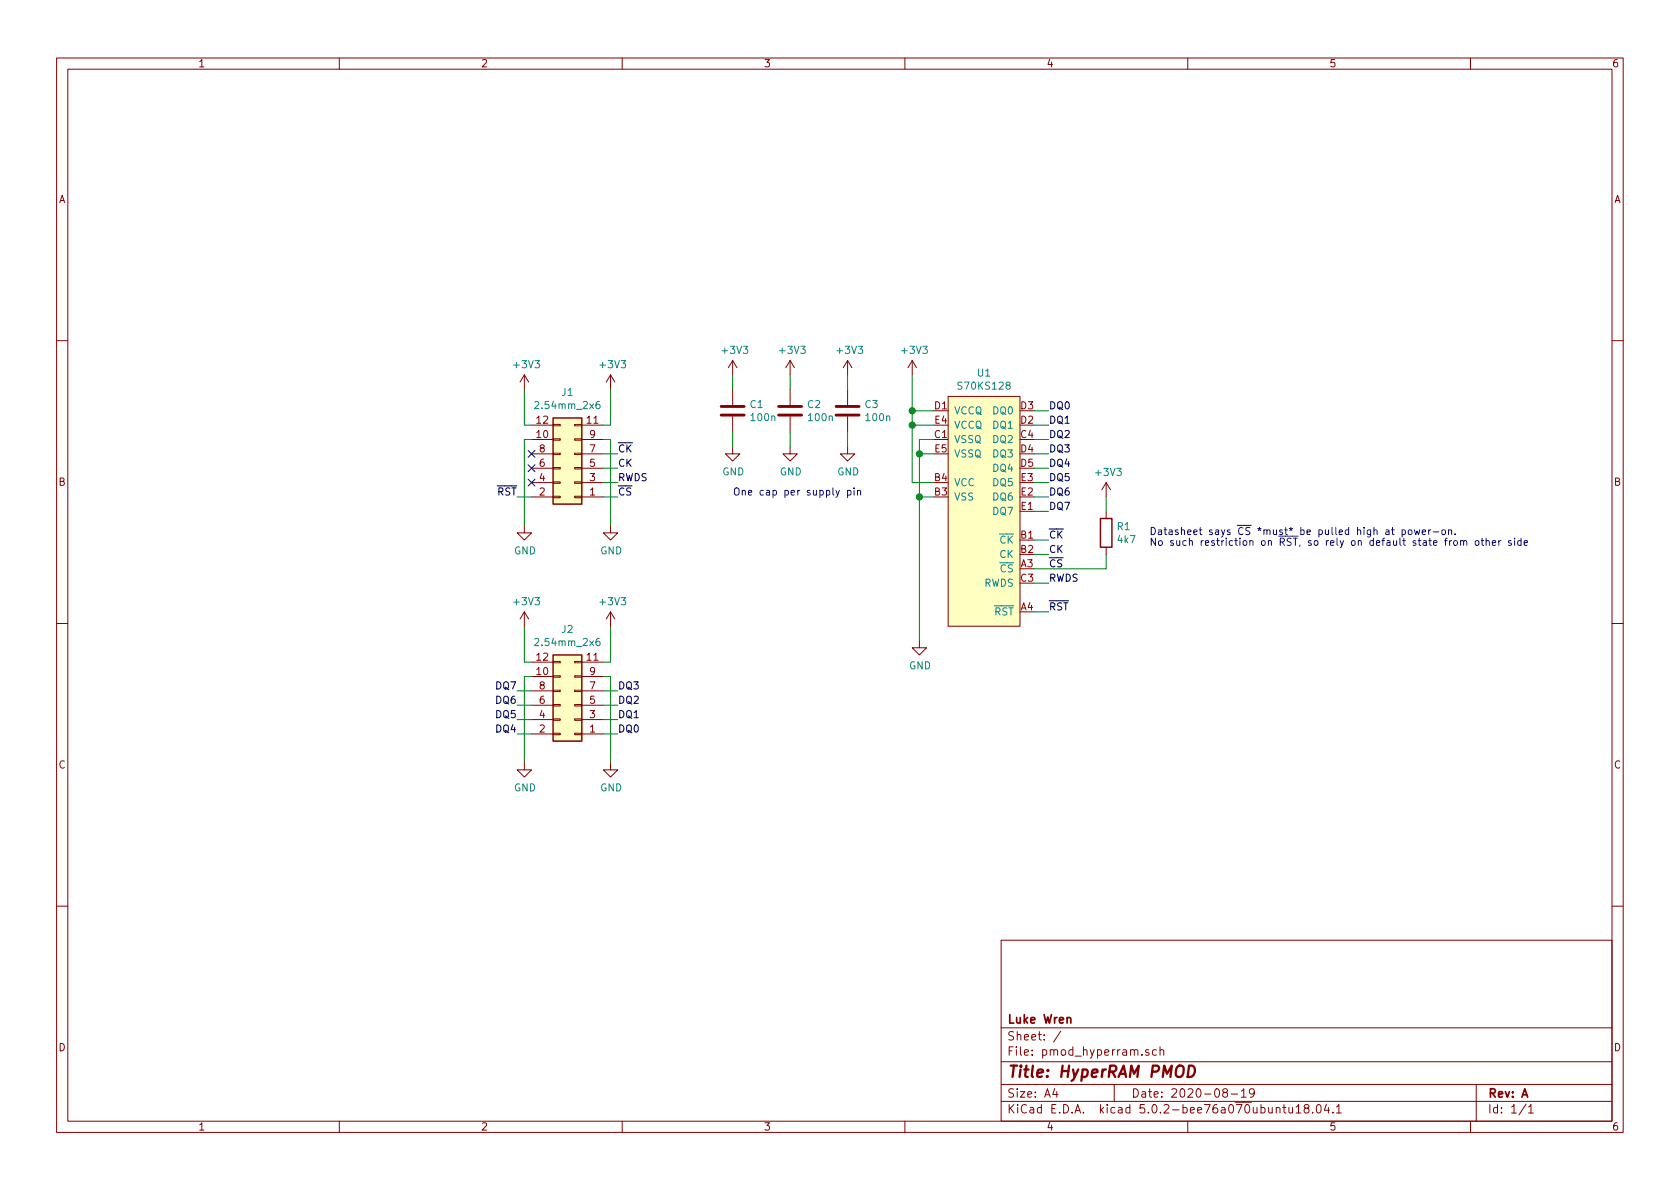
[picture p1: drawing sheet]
EESchema Schematic File Version 4
EELAYER 26 0
EELAYER END
$Descr A4 11693 8268
encoding utf-8
Sheet 1 1
Title "HyperRAM PMOD"
Date "2020-08-19"
Rev "A"
Comp "Luke Wren"
Comment1 ""
Comment2 ""
Comment3 ""
Comment4 ""
$EndDescr
$Comp
L picodvi:S70KS128 U1
U 1 1
P 6850 3550
F 0 "U1" H 6850 4515 50  0000 C CNN
F 1 "S70KS128" H 6850 4424 50  0000 C CNN
F 2 "picodvi:S70KS128" H 6800 4900 50  0001 C CNN
F 3 "" H 6800 4900 50  0001 C CNN
	1    6850 3550
	1    0    0    -1  
$EndComp
$Comp
L Connector_Generic:Conn_02x06_Odd_Even J2
U 1 1
P 4000 4900
F 0 "J2" H 4050 4375 50  0000 C CNN
F 1 "2.54mm_2x6" H 4050 4466 50  0000 C CNN
F 2 "Connector_PinSocket_2.54mm:PinSocket_2x06_P2.54mm_Horizontal" H 4000 4900 50  0001 C CNN
F 3 "~" H 4000 4900 50  0001 C CNN
	1    4000 4900
	-1   0    0    1   
$EndComp
Wire Wire Line
	7200 2850 7300 2850
Wire Wire Line
	7200 2950 7300 2950
Wire Wire Line
	7200 3050 7300 3050
Wire Wire Line
	7200 3150 7300 3150
Wire Wire Line
	7200 3250 7300 3250
Wire Wire Line
	7200 3350 7300 3350
Wire Wire Line
	7200 3450 7300 3450
Wire Wire Line
	7200 3550 7300 3550
Text Label 7300 2850 0    50   ~ 0
DQ0
Text Label 7300 2950 0    50   ~ 0
DQ1
Text Label 7300 3050 0    50   ~ 0
DQ2
Text Label 7300 3150 0    50   ~ 0
DQ3
Text Label 7300 3250 0    50   ~ 0
DQ4
Text Label 7300 3350 0    50   ~ 0
DQ5
Text Label 7300 3450 0    50   ~ 0
DQ6
Text Label 7300 3550 0    50   ~ 0
DQ7
Wire Wire Line
	4200 4800 4300 4800
Wire Wire Line
	4200 4900 4300 4900
Wire Wire Line
	4200 5000 4300 5000
Wire Wire Line
	4200 5100 4300 5100
Wire Wire Line
	3600 4800 3700 4800
Wire Wire Line
	3600 4900 3700 4900
Wire Wire Line
	3600 5000 3700 5000
Wire Wire Line
	3600 5100 3700 5100
Text Label 4300 5100 0    50   ~ 0
DQ0
Text Label 4300 5000 0    50   ~ 0
DQ1
Text Label 4300 4900 0    50   ~ 0
DQ2
Text Label 4300 4800 0    50   ~ 0
DQ3
Text Label 3600 5100 2    50   ~ 0
DQ4
Text Label 3600 5000 2    50   ~ 0
DQ5
Text Label 3600 4900 2    50   ~ 0
DQ6
Text Label 3600 4800 2    50   ~ 0
DQ7
Wire Wire Line
	4200 4700 4250 4700
Wire Wire Line
	4250 4700 4250 5300
$Comp
L power:GND #PWR0101
U 1 1
P 4250 5300
F 0 "#PWR0101" H 4250 5050 50  0001 C CNN
F 1 "GND" H 4255 5127 50  0000 C CNN
F 2 "" H 4250 5300 50  0001 C CNN
F 3 "" H 4250 5300 50  0001 C CNN
	1    4250 5300
	1    0    0    -1  
$EndComp
Wire Wire Line
	4200 4600 4250 4600
Wire Wire Line
	4250 4600 4250 4350
Wire Wire Line
	3700 4600 3650 4600
Wire Wire Line
	3650 4600 3650 4350
$Comp
L power:+3V3 #PWR0102
U 1 1
P 3650 4350
F 0 "#PWR0102" H 3650 4200 50  0001 C CNN
F 1 "+3V3" H 3665 4523 50  0000 C CNN
F 2 "" H 3650 4350 50  0001 C CNN
F 3 "" H 3650 4350 50  0001 C CNN
	1    3650 4350
	1    0    0    -1  
$EndComp
$Comp
L power:+3V3 #PWR0103
U 1 1
P 4250 4350
F 0 "#PWR0103" H 4250 4200 50  0001 C CNN
F 1 "+3V3" H 4265 4523 50  0000 C CNN
F 2 "" H 4250 4350 50  0001 C CNN
F 3 "" H 4250 4350 50  0001 C CNN
	1    4250 4350
	1    0    0    -1  
$EndComp
Wire Wire Line
	3700 4700 3650 4700
Wire Wire Line
	3650 4700 3650 5300
$Comp
L power:GND #PWR0104
U 1 1
P 3650 5300
F 0 "#PWR0104" H 3650 5050 50  0001 C CNN
F 1 "GND" H 3655 5127 50  0000 C CNN
F 2 "" H 3650 5300 50  0001 C CNN
F 3 "" H 3650 5300 50  0001 C CNN
	1    3650 5300
	1    0    0    -1  
$EndComp
$Comp
L Connector_Generic:Conn_02x06_Odd_Even J1
U 1 1
P 4000 3250
F 0 "J1" H 4050 2725 50  0000 C CNN
F 1 "2.54mm_2x6" H 4050 2816 50  0000 C CNN
F 2 "Connector_PinSocket_2.54mm:PinSocket_2x06_P2.54mm_Horizontal" H 4000 3250 50  0001 C CNN
F 3 "~" H 4000 3250 50  0001 C CNN
	1    4000 3250
	-1   0    0    1   
$EndComp
Wire Wire Line
	4200 3150 4300 3150
Wire Wire Line
	4200 3250 4300 3250
Wire Wire Line
	4200 3350 4300 3350
Wire Wire Line
	4200 3450 4300 3450
Wire Wire Line
	3600 3450 3700 3450
Wire Wire Line
	4200 3050 4250 3050
Wire Wire Line
	4250 3050 4250 3650
$Comp
L power:GND #PWR0105
U 1 1
P 4250 3650
F 0 "#PWR0105" H 4250 3400 50  0001 C CNN
F 1 "GND" H 4255 3477 50  0000 C CNN
F 2 "" H 4250 3650 50  0001 C CNN
F 3 "" H 4250 3650 50  0001 C CNN
	1    4250 3650
	1    0    0    -1  
$EndComp
Wire Wire Line
	4200 2950 4250 2950
Wire Wire Line
	4250 2950 4250 2700
Wire Wire Line
	3700 2950 3650 2950
Wire Wire Line
	3650 2950 3650 2700
$Comp
L power:+3V3 #PWR0106
U 1 1
P 3650 2700
F 0 "#PWR0106" H 3650 2550 50  0001 C CNN
F 1 "+3V3" H 3665 2873 50  0000 C CNN
F 2 "" H 3650 2700 50  0001 C CNN
F 3 "" H 3650 2700 50  0001 C CNN
	1    3650 2700
	1    0    0    -1  
$EndComp
$Comp
L power:+3V3 #PWR0107
U 1 1
P 4250 2700
F 0 "#PWR0107" H 4250 2550 50  0001 C CNN
F 1 "+3V3" H 4265 2873 50  0000 C CNN
F 2 "" H 4250 2700 50  0001 C CNN
F 3 "" H 4250 2700 50  0001 C CNN
	1    4250 2700
	1    0    0    -1  
$EndComp
Wire Wire Line
	3700 3050 3650 3050
Wire Wire Line
	3650 3050 3650 3650
$Comp
L power:GND #PWR0108
U 1 1
P 3650 3650
F 0 "#PWR0108" H 3650 3400 50  0001 C CNN
F 1 "GND" H 3655 3477 50  0000 C CNN
F 2 "" H 3650 3650 50  0001 C CNN
F 3 "" H 3650 3650 50  0001 C CNN
	1    3650 3650
	1    0    0    -1  
$EndComp
Wire Wire Line
	7200 3750 7300 3750
Wire Wire Line
	7200 3850 7300 3850
Wire Wire Line
	7200 4050 7300 4050
Wire Wire Line
	7200 4250 7300 4250
Text Label 7300 3750 0    50   ~ 0
~CK~
Text Label 7300 3850 0    50   ~ 0
CK
Text Label 7300 3950 0    50   ~ 0
~CS~
Text Label 7300 4050 0    50   ~ 0
RWDS
Text Label 7300 4250 0    50   ~ 0
~RST~
Wire Wire Line
	6500 2850 6350 2850
Wire Wire Line
	6350 2850 6350 2600
$Comp
L power:+3V3 #PWR0109
U 1 1
P 6350 2600
F 0 "#PWR0109" H 6350 2450 50  0001 C CNN
F 1 "+3V3" H 6365 2773 50  0000 C CNN
F 2 "" H 6350 2600 50  0001 C CNN
F 3 "" H 6350 2600 50  0001 C CNN
	1    6350 2600
	1    0    0    -1  
$EndComp
Wire Wire Line
	6500 2950 6350 2950
Wire Wire Line
	6350 2950 6350 2850
Connection ~ 6350 2850
Wire Wire Line
	6350 2950 6350 3350
Wire Wire Line
	6350 3350 6500 3350
Connection ~ 6350 2950
Wire Wire Line
	6500 3050 6400 3050
Wire Wire Line
	6400 3050 6400 3150
$Comp
L power:GND #PWR0110
U 1 1
P 6400 4450
F 0 "#PWR0110" H 6400 4200 50  0001 C CNN
F 1 "GND" H 6405 4277 50  0000 C CNN
F 2 "" H 6400 4450 50  0001 C CNN
F 3 "" H 6400 4450 50  0001 C CNN
	1    6400 4450
	1    0    0    -1  
$EndComp
Wire Wire Line
	6500 3150 6400 3150
Connection ~ 6400 3150
Wire Wire Line
	6400 3150 6400 3450
Wire Wire Line
	6500 3450 6400 3450
Connection ~ 6400 3450
Wire Wire Line
	6400 3450 6400 4450
Wire Wire Line
	7700 3950 7700 3850
Wire Wire Line
	7200 3950 7700 3950
$Comp
L Device:R R1
U 1 1
P 7700 3700
F 0 "R1" H 7770 3746 50  0000 L CNN
F 1 "4k7" H 7770 3655 50  0000 L CNN
F 2 "Resistor_SMD:R_0402_1005Metric" V 7630 3700 50  0001 C CNN
F 3 "~" H 7700 3700 50  0001 C CNN
	1    7700 3700
	1    0    0    -1  
$EndComp
Wire Wire Line
	7700 3550 7700 3450
$Comp
L power:+3V3 #PWR0111
U 1 1
P 7700 3450
F 0 "#PWR0111" H 7700 3300 50  0001 C CNN
F 1 "+3V3" H 7715 3623 50  0000 C CNN
F 2 "" H 7700 3450 50  0001 C CNN
F 3 "" H 7700 3450 50  0001 C CNN
	1    7700 3450
	1    0    0    -1  
$EndComp
$Comp
L Device:C C3
U 1 1
P 5900 2850
F 0 "C3" H 6015 2896 50  0000 L CNN
F 1 "100n" H 6015 2805 50  0000 L CNN
F 2 "Capacitor_SMD:C_0402_1005Metric" H 5938 2700 50  0001 C CNN
F 3 "~" H 5900 2850 50  0001 C CNN
	1    5900 2850
	1    0    0    -1  
$EndComp
$Comp
L power:+3V3 #PWR0112
U 1 1
P 5900 2600
F 0 "#PWR0112" H 5900 2450 50  0001 C CNN
F 1 "+3V3" H 5915 2773 50  0000 C CNN
F 2 "" H 5900 2600 50  0001 C CNN
F 3 "" H 5900 2600 50  0001 C CNN
	1    5900 2600
	1    0    0    -1  
$EndComp
$Comp
L power:GND #PWR0113
U 1 1
P 5900 3100
F 0 "#PWR0113" H 5900 2850 50  0001 C CNN
F 1 "GND" H 5905 2927 50  0000 C CNN
F 2 "" H 5900 3100 50  0001 C CNN
F 3 "" H 5900 3100 50  0001 C CNN
	1    5900 3100
	1    0    0    -1  
$EndComp
Wire Wire Line
	5900 3100 5900 3000
Wire Wire Line
	5900 2700 5900 2600
$Comp
L Device:C C2
U 1 1
P 5500 2850
F 0 "C2" H 5615 2896 50  0000 L CNN
F 1 "100n" H 5615 2805 50  0000 L CNN
F 2 "Capacitor_SMD:C_0402_1005Metric" H 5538 2700 50  0001 C CNN
F 3 "~" H 5500 2850 50  0001 C CNN
	1    5500 2850
	1    0    0    -1  
$EndComp
$Comp
L power:+3V3 #PWR0114
U 1 1
P 5500 2600
F 0 "#PWR0114" H 5500 2450 50  0001 C CNN
F 1 "+3V3" H 5515 2773 50  0000 C CNN
F 2 "" H 5500 2600 50  0001 C CNN
F 3 "" H 5500 2600 50  0001 C CNN
	1    5500 2600
	1    0    0    -1  
$EndComp
$Comp
L power:GND #PWR0115
U 1 1
P 5500 3100
F 0 "#PWR0115" H 5500 2850 50  0001 C CNN
F 1 "GND" H 5505 2927 50  0000 C CNN
F 2 "" H 5500 3100 50  0001 C CNN
F 3 "" H 5500 3100 50  0001 C CNN
	1    5500 3100
	1    0    0    -1  
$EndComp
Wire Wire Line
	5500 3100 5500 3000
Wire Wire Line
	5500 2700 5500 2600
$Comp
L Device:C C1
U 1 1
P 5100 2850
F 0 "C1" H 5215 2896 50  0000 L CNN
F 1 "100n" H 5215 2805 50  0000 L CNN
F 2 "Capacitor_SMD:C_0402_1005Metric" H 5138 2700 50  0001 C CNN
F 3 "~" H 5100 2850 50  0001 C CNN
	1    5100 2850
	1    0    0    -1  
$EndComp
$Comp
L power:+3V3 #PWR0116
U 1 1
P 5100 2600
F 0 "#PWR0116" H 5100 2450 50  0001 C CNN
F 1 "+3V3" H 5115 2773 50  0000 C CNN
F 2 "" H 5100 2600 50  0001 C CNN
F 3 "" H 5100 2600 50  0001 C CNN
	1    5100 2600
	1    0    0    -1  
$EndComp
$Comp
L power:GND #PWR0117
U 1 1
P 5100 3100
F 0 "#PWR0117" H 5100 2850 50  0001 C CNN
F 1 "GND" H 5105 2927 50  0000 C CNN
F 2 "" H 5100 3100 50  0001 C CNN
F 3 "" H 5100 3100 50  0001 C CNN
	1    5100 3100
	1    0    0    -1  
$EndComp
Wire Wire Line
	5100 3100 5100 3000
Wire Wire Line
	5100 2700 5100 2600
Text Notes 5100 3450 0    50   ~ 0
One cap per supply pin
Text Notes 8000 3800 0    50   ~ 0
Datasheet says ~CS~ *must* be pulled high at power-on.\nNo such restriction on ~RST~, so rely on default state from other side
NoConn ~ 3700 3150
NoConn ~ 3700 3250
NoConn ~ 3700 3350
Text Label 4300 3150 0    50   ~ 0
~CK~
Text Label 4300 3250 0    50   ~ 0
CK
Text Label 4300 3350 0    50   ~ 0
RWDS
Text Label 4300 3450 0    50   ~ 0
~CS~
Text Label 3600 3450 2    50   ~ 0
~RST~
$EndSCHEMATC
